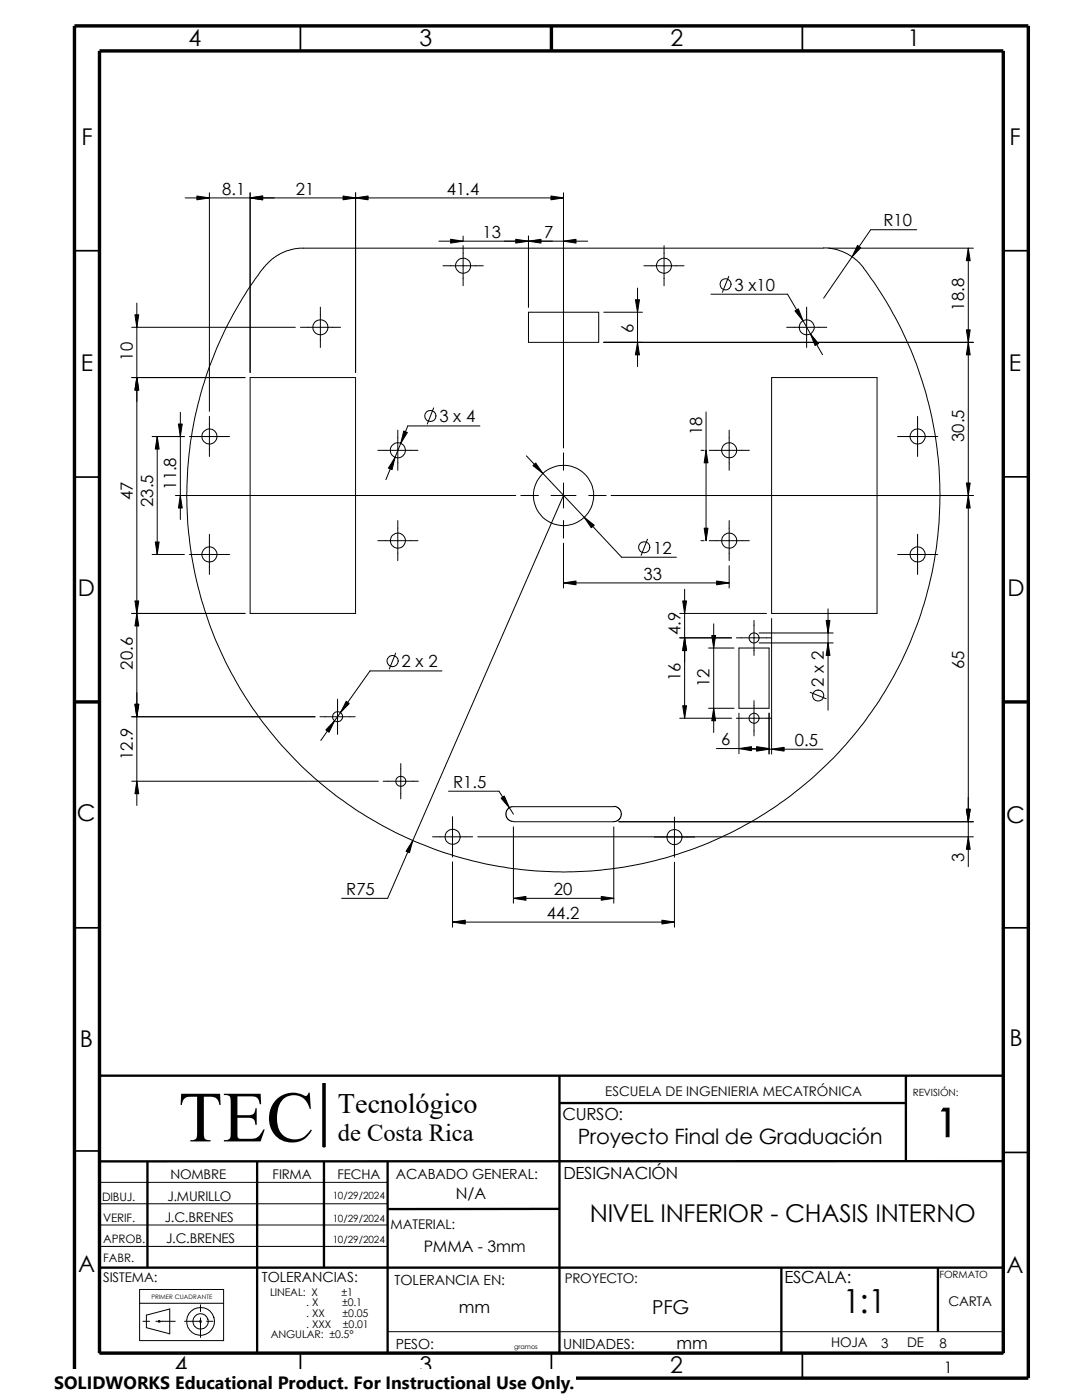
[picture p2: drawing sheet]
<svg xmlns="http://www.w3.org/2000/svg" width="216mm" height="279mm" viewBox="0 0 216 279" stroke-linecap="round" stroke-linejoin="round" font-family="sans-serif">
<g fill="none" stroke="#000" stroke-width=".2">
<path d="M37 39.5h75.4M41.8 38.5v43.6M49.9 38.5v35.8M71 38.5v35.8M112.4 38.5v50.9M87.6 48.1h29.7M88.4 53h8M92.4 47.1v.9M92.4 49v8M105.5 47.1v14.2M127.2 57.5v15.7M128.5 53h8"/>
<path d="M132.5 49v8M141.9 58.7h15.2l7 12.1M145.4 55.2l-1.3 3.1M164.3 49.4l2.6 .4 2.1 .8 1.9 1.3 1.4 1.6M164.3 49.5h-104.6l-1.7 .3-1.8 .7-1.8 1.1-1.1 1.1a73.2 73.2 0 0 0-15.4 36.2 75.1 75.1 0 0 0 93.6 82.6 75.1 75.1 0 0 0 40.8-118M165.4 49.5h28.8M182.9 45.8h-9.2l-9.4 13.7M193.2 49.5v123.5M26.3 75.4h22.6M26.3 65.3h32.6M27.3 60.5v100.2M49.9 75.4h21.1v47h-21.1z"/>
<path d="M59.9 65.3h8M63.9 61.3v8M105.5 62.3h14v6h-14zM120.5 68.3h73.7M120.5 62.3h7.7M154 75.4h21v47h-21zM157 65.3h8M161 61.3v8M30.4 87.1h6.4M31.4 87.1v23.6M35 98.9h67.9M36 82.3v21.4"/>
<path d="M37.8 87.1h8M41.8 83.1v8M75.4 89.9h8M79.4 85.9v8M86.5 81.4l-1.2 3.2M95.8 85h-14.4l-4.4 10.7M103.9 98.9h3.5M105 91l19 20.2h11M109.9 98.9h5M112.4 90.4v3.5M112.4 96.4v5M112.4 98.9l-35.1 80.4h-9.1"/>
<path d="M117.5 98.9h3.4M122 98.9h72.2M139.9 89.9h.6M140.9 82.2v25.7M141.5 89.9h8M145.5 85.9v8M179.1 87.1h8M183.1 83.1v8M30.4 110.7h6.4M37.8 110.7h8M41.8 106.6v8M75.4 107.9h8"/>
<path d="M79.4 103.9v8M112.4 103.9v3.5M112.4 108.4v8.9M112.4 116.3h33.1M129.2 107.6l-1.3 3.2M136.6 117.6v25.7M139.9 107.9h.6M141.5 107.9h8M145.5 103.9v8M145.5 112.9v4.4M179.1 110.7h8M183.1 106.6v8"/>
<path d="M26.3 122.4h22.6M67.4 139.5v7.1M79 130.3l-1.3 3.2M88.2 133.9h-14.4l-9.8 13.9M135.6 122.4h17.4M135.6 127.3h10.4M141.4 129.3h5.1M142.4 124.5v21.7M146.9 127.3h7.1M147.4 129.3h6.1v12.1h-6.1zM150.5 123.8v7M150.5 139.8v7.1"/>
<path d="M151.5 126.3h14.7M151.5 128.3h14.7M154 123.4v27.1M161.7 138.2l3.1 1.2M165.2 121.5v20.2M26.3 155.9h49.2M26.3 143h36.6M63.8 143h7.1M76.5 155.9h7M80 152.4v7M89.5 157.9h10.1l2.8 4.6M135.6 143.3h10.4"/>
<path d="M141.4 141.4h5.1M143 149.4h10.5M146.9 143.3h7.1M147.4 142.3v8.1M148.6 149.5h15.6M153.5 142.3v8.2M86.3 167h8M90.3 163v8M90.3 172v13M95.3 167h98.9M102.4 179.3h20.1M102.4 165v15.3"/>
<path d="M122.5 161h-20.4l-.6 .3-.4 .5-.1 1 .5 .8 .9 .4M122.5 165v15.3M122.5 160.9l.7 .2 .5 .4 .3 1-.3 .9-.9 .6h-20.4M123.5 164h70.7M130.6 167h8M134.6 163.1v8M134.6 172.1v12.9M90.3 184h44.3M19.9 214.7h180.3v55.3h-180.3M64.5 216.2h.4v12.7h-.4zM19.9 236h57.4M19.9 248.8h57.4"/>
<path d="M19.9 240.2h57.4M19.9 244.5h57.4M27.9 257.3h16.7v10.2h-16.7zM27.9 260.1h16.7M28.5 263.7h1.3M29.2 262.5l4.7-1.3v5l-4.7-1.2zM31.1 263.7h3.9M31.6 263.6l.3 .3M31.7 263.6v.3M31.9 263.6l-.3 .3M36.8 263.7h3.4M39.9 263.6l.3 .3"/>
<path d="M40 260.4v1.3M40 263v3.9M40.1 263.6l-.3 .3M41.2 263.7h1.3M77.3 265.8h122.9"/>
<circle cx="92.4" cy="53" r="1.5"/>
<circle cx="132.5" cy="53" r="1.5"/>
<circle cx="144.8" cy="56.7" r="1.11"/>
<circle cx="63.9" cy="65.3" r="1.51"/>
<circle cx="161" cy="65.3" r="1.5"/>
<circle cx="41.8" cy="87.1" r="1.5"/>
<circle cx="79.4" cy="89.9" r="1.5"/>
<circle cx="85.9" cy="83" r="1.12"/>
<circle cx="112.4" cy="98.9" r="6"/>
<circle cx="145.5" cy="89.9" r="1.5"/>
<circle cx="183.1" cy="87.1" r="1.5"/>
<circle cx="41.8" cy="110.7" r="1.5"/>
<circle cx="79.4" cy="107.9" r="1.5"/>
<circle cx="128.5" cy="109.2" r="1.12"/>
<circle cx="145.5" cy="107.9" r="1.51"/>
<circle cx="183.1" cy="110.7" r="1.5"/>
<circle cx="78.3" cy="131.9" r="1.12"/>
<circle cx="150.5" cy="127.3" r="1.01"/>
<circle cx="163.3" cy="138.8" r="1.11"/>
<circle cx="67.4" cy="143" r="1.01"/>
<circle cx="80" cy="155.9" r="1"/>
<circle cx="150.5" cy="143.3" r="1"/>
<circle cx="90.3" cy="167" r="1.5"/>
<circle cx="134.6" cy="167" r="1.52"/>
<circle cx="40" cy="263.7" r="2.78"/>
<circle cx="40" cy="263.7" r="1.53"/>
</g>
<g fill="none" stroke="#000" stroke-width=".34">
<path d="M59.9 5.2v5M160.1 5.2v5M14.9 50h5M200.2 50h5M14.9 95.2h5M200.2 95.2h5M14.9 185.2h5M200.2 185.2h5M14.9 229.7h5M200.2 230h5M59.9 270v5M110 270v5"/>
<path d="M160.1 270v5"/>
</g>
<g fill="none" stroke="#000" stroke-width=".47">
<path d="M111.6 214.7v55.3M180.8 214.7v17M200.2 214.7h-180.3v55.3M29.4 231.8v21.2M51.3 231.7v38.4M64.6 231.7v21.3M77.3 231.7v38.3M111.5 220.1h69.3M200.2 231.7l-180.3 .1M19.9 253h180.3M111.6 241.3h-34.3M155.9 253v17"/>
<path d="M187.2 253v12.8"/>
</g>
<path d="M14.9 5.2h190.3v269.8h-190.3zM19.9 10.2h180.3v259.8h-180.3zM110 5.2v5M14.9 140.1h5M200.2 140.1h5" fill="none" stroke="#000" stroke-width=".68" stroke-linecap="butt"/>
<g fill="#000" stroke="#000" stroke-width=".2">
<path d="M39.3 39.1l2.5 .4-2.5 .4zM49.9 39.5l2.5-.4v.8zM68.5 39.1l2.5 .4-2.5 .4zM71 39.5l2.4-.4v.8zM109.9 39.1l2.5 .4-2.5 .4zM89.9 47.8l2.5 .3-2.5 .4zM105.5 48.1l2.4-.3v.7zM102.9 47.8l2.6 .3-2.6 .4zM112.4 48.1l2.5-.3v.7zM171.1 49l.6 .4-1.7 1.9zM193.2 49.5l.4 2.5h-.8zM27.3 75.4l.4 2.5h-.8z"/>
<path d="M26.9 62.8h.8l-.4 2.5zM127.2 68.3l.4 2.5h-.8zM126.8 59.8h.8l-.4 2.5zM158.6 62.1l.7-.5 .9 2.4zM161.7 66.6l1.6 2-.7 .4zM193.2 68.3l.4 2.5h-.8zM192.8 65.8h.8l-.4 2.5zM31.4 87.1l.3 2.5h-.7zM36 98.9l.4 2.5h-.8zM35.6 84.6h.8l-.4 2.5zM78.8 91.3l-.6 2.4-.7-.3zM80.6 86l.7 .3-1.3 2.2z"/>
<path d="M106.3 92.9l.6-.5 1.4 2.1zM140.9 89.9l.4 2.5h-.8zM193.2 98.9l.4 2.5h-.8zM192.8 96.4h.8l-.4 2.5zM31 108.2h.7l-.3 2.5zM112.4 116.3l2.5-.3v.7zM116.6 103.3l2 1.5-.6 .5zM140.5 105.4h.8l-.4 2.5zM143 116l2.5 .3-2.5 .4zM26.9 119.9h.8l-.4 2.5zM27.3 122.4l.4 2.5h-.8zM136.6 127.3l.4 2.5h-.8z"/>
<path d="M136.2 119.9h.8l-.4 2.5zM142 126.8h.8l-.4 2.5zM164.8 123.8h.8l-.4 2.5zM165.2 128.3l.4 2.5h-.8zM27.3 155.9l.4 2.5h-.8zM26.9 140.5h.8l-.4 2.5zM66.8 143.8l-1.1 2.3-.7-.4zM69.1 140l.6 .4-1.8 1.8zM136.2 140.8h.8l-.4 2.5zM142.4 141.4l.4 2.4h-.8zM147.4 149.4l2.5-.4v.8zM151 149.1l2.5 .4-2.5 .4z"/>
<path d="M151 149l2.5 .4-2.5 .4zM154 149.5l2.5-.4v.8zM82.4 167.7l-.7 2.5-.7-.3zM100 159.3l.6-.4 1 2.3zM102.4 179.3l2.5-.4v.8zM120 178.9l2.5 .4-2.5 .4zM192.8 161.5h.8l-.4 2.5zM193.2 167l.4 2.5h-.8zM90.3 184l2.5-.4v.8zM132.1 183.6l2.5 .4-2.5 .4z"/>
<path d="M64.5 216.2h.4v12.7h-.4z" fill-rule="evenodd"/>
</g>
<path d="M10.8 273.3h104.1v6.1h-104.1z" fill="#fff"/>
<text font-size="14.4" x="35.6" y="227.8">TEC</text>
<text font-size="7.9" x="186.8" y="226.9">1</text>
<text font-size="6.6" x="168.1" y="262.1">1:1</text>
<text font-size="5.6" x="67.4" y="222.1">Tecnológico</text>
<g font-size="4.9">
<text x="67.4" y="227.7">de Costa Rica</text>
<text x="117.7" y="243.9">NIVEL INFERIOR - CHASIS INTERNO</text>
</g>
<g font-size="4.6">
<text x="37.6" y="9.3">4</text>
<text x="83.7" y="9.3">3</text>
<text x="133.8" y="9.3">2</text>
<text x="181.1" y="9.3">1</text>
<text x="16.3" y="29">F</text>
<text x="201.4" y="29">F</text>
<text x="16.1" y="74">E</text>
<text x="201.3" y="74">E</text>
<text x="15.5" y="119">D</text>
<text x="201" y="119">D</text>
<text x="15.3" y="163.9">C</text>
<text x="200.8" y="164.2">C</text>
<text x="15.9" y="208.9">B</text>
<text x="201.4" y="208.7">B</text>
<text x="15.6" y="253.9">A</text>
<text x="200.8" y="254">A</text>
<text x="34.9" y="274.1">4</text>
<text x="83.7" y="274.1">3</text>
<text x="133.8" y="274.1">2</text>
</g>
<text font-size="4.2" x="115.3" y="228.3">Proyecto Final de Graduación</text>
<text font-size="3.8" x="130.1" y="262.2">PFG</text>
<text font-size="3.5" x="10.8" y="277.1">SOLIDWORKS Educational Product. For Instructional Use Only.</text>
<g font-size="3.3">
<text x="44.4" y="38.8">8.1</text>
<text x="59" y="38.8">21</text>
<text x="89.1" y="38.8">41.4</text>
<text x="96.3" y="47.5">13</text>
<text x="108.6" y="47.5">7</text>
<text x="176.3" y="45.2">R10</text>
<text x="146.6" y="58">3 x10</text>
<text x="192.4" y="62" transform="rotate(-90 192.4 62)">18.8</text>
<text x="26.5" y="72" transform="rotate(-90 26.5 72)">10</text>
<text x="126.4" y="66.4" transform="rotate(-90 126.4 66.4)">6</text>
<text x="87.7" y="84.3">3 x 4</text>
<text x="140.1" y="86.9" transform="rotate(-90 140.1 86.9)">18</text>
<text x="192.4" y="88.2" transform="rotate(-90 192.4 88.2)">30.5</text>
<text x="26.5" y="99.8" transform="rotate(-90 26.5 99.8)">47</text>
<text x="30.6" y="101.2" transform="rotate(-90 30.6 101.2)">23.5</text>
<text x="35.2" y="97.7" transform="rotate(-90 35.2 97.7)">11.8</text>
<text x="130.3" y="110.5">12</text>
<text x="128.4" y="115.7">33</text>
<text x="135.8" y="126.8" transform="rotate(-90 135.8 126.8)">4.9</text>
<text x="26.5" y="133.6" transform="rotate(-90 26.5 133.6)">20.6</text>
<text x="80.1" y="133.2">2 x 2</text>
<text x="135.8" y="135.9" transform="rotate(-90 135.8 135.9)">16</text>
<text x="141.6" y="137.2" transform="rotate(-90 141.6 137.2)">12</text>
<text x="164.4" y="137" transform="rotate(-90 164.4 137)">2 x 2</text>
<text x="192.4" y="133.6" transform="rotate(-90 192.4 133.6)">65</text>
<text x="143.9" y="148.7">6</text>
<text x="158.6" y="148.8">0.5</text>
<text x="26.5" y="151.7" transform="rotate(-90 26.5 151.7)">12.9</text>
<text x="90.4" y="157.2">R1.5</text>
<text x="192.4" y="172" transform="rotate(-90 192.4 172)">3</text>
<text x="69.1" y="178.6">R75</text>
<text x="110.5" y="178.6">20</text>
<text x="109.1" y="183.3">44.2</text>
<text x="112.2" y="223.6">CURSO:</text>
<text x="112.4" y="235.2">DESIGNACIÓN</text>
<text x="156.5" y="256">ESCALA:</text>
<text x="91.6" y="262">mm</text>
<text x="135" y="269.2">mm</text>
</g>
<g font-size="3.2">
<text x="90.9" y="239.3">N/A</text>
<text x="84.6" y="249.8">PMMA - 3mm</text>
<text x="188.3" y="274.1">1</text>
</g>
<g font-size="2.8">
<text x="79" y="235.2">ACABADO GENERAL:</text>
<text x="52.2" y="255.9">TOLERANCIAS:</text>
<text x="78.7" y="256.5">TOLERANCIA EN:</text>
<text x="79" y="269.2">PESO:</text>
<text x="112.4" y="269.2">UNIDADES:</text>
</g>
<g font-size="2.7">
<text x="120.8" y="218.7">ESCUELA DE INGENIERIA MECATRÓNICA</text>
<text x="33.4" y="239.7">J.MURILLO</text>
<text x="34" y="235.2">NOMBRE</text>
<text x="54.4" y="235.2">FIRMA</text>
<text x="67.4" y="235.2">FECHA</text>
<text x="32.9" y="243.8">J.C.BRENES</text>
<text x="77.9" y="245.3">MATERIAL:</text>
<text x="33.1" y="248.1">J.C.BRENES</text>
<text x="20.6" y="255.9">SISTEMA:</text>
<text x="112.7" y="256">PROYECTO:</text>
<text x="189.2" y="260.6">CARTA</text>
<text x="165.9" y="268.9">HOJA</text>
<text x="175.9" y="268.9">3</text>
<text x="181" y="268.9">DE</text>
<text x="187.5" y="268.9">8</text>
</g>
<g font-size="2.3">
<text x="20.4" y="239.6">DIBUJ.</text>
<text x="20.6" y="244">VERIF.</text>
<text x="20.6" y="248">APROB.</text>
<text x="20.6" y="251.8">FABR.</text>
</g>
<g font-size="2.1">
<text x="53.9" y="258.6">LINEAL: X</text>
<text x="61.1" y="260.7">. X</text>
<text x="61.1" y="262.8">. XX</text>
<text x="68.1" y="258.6">±1</text>
<text x="68.3" y="260.7">±0.1</text>
<text x="68.4" y="262.8">±0.05</text>
<text x="54" y="267.1">ANGULAR: ±0.5°</text>
<text x="61.1" y="265">. XXX</text>
<text x="68.4" y="265">±0.01</text>
</g>
<g font-size="2">
<text x="182.1" y="218.7">REVISIÓN:</text>
<text x="66.4" y="239.3">10/29/2024</text>
<text x="66.4" y="243.8">10/29/2024</text>
<text x="66.4" y="248.1">10/29/2024</text>
<text x="187.5" y="255.1">FORMATO</text>
</g>
<text font-size="1.3" x="102.6" y="269.2">gramos</text>
<text font-size="1.2" x="30.2" y="259.3">PRIMER CUADRANTE</text>
</svg>
